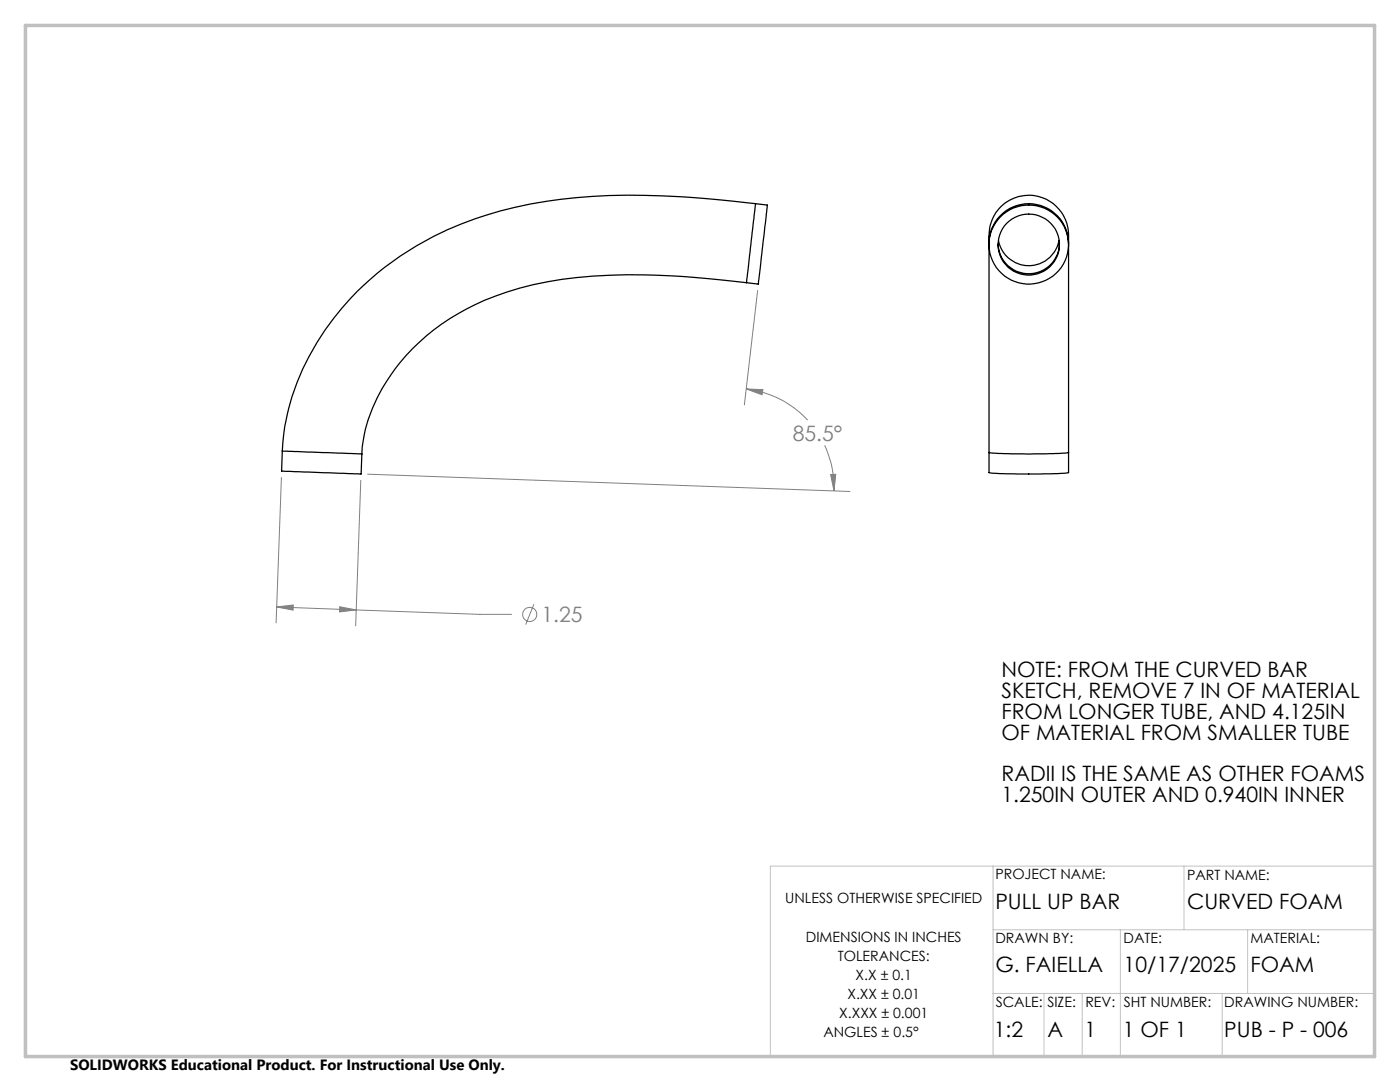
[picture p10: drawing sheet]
<svg xmlns="http://www.w3.org/2000/svg" width="279mm" height="216mm" viewBox="0 0 279 216" stroke-linecap="round" stroke-linejoin="round" font-family="sans-serif">
<g fill="none" stroke="#000" stroke-width=".25">
<path d="M149 56.4a155.7 155.7 0 0 0-33.9-1 55.5 55.5 0 0 0-28.5 10.4 37.4 37.4 0 0 0-13.9 20.9l-.4 2.5-.1 1.4M150.8 40.6a190.3 190.3 0 0 0-32.6-1.4 77.4 77.4 0 0 0-35.1 9.8 55.3 55.3 0 0 0-24.8 30.1 44.9 44.9 0 0 0-2 10.9M150.8 40.6l2.3 .3-.2 2.4-1.6 13.4-2.3-.3M150.8 40.6l-1.8 15.8M197.4 48.5v-.1a8.1 8.1 0 0 1 9.8-9.2 8.3 8.3 0 0 1 6.1 9.2v.1M197.4 48.9v41.4M197.4 48.5a7.9 7.9 0 0 1 7.9-7.9 7.9 7.9 0 0 1 8 7.9M197.4 48.5v.3M199.2 48.7a6.1 6.1 0 0 0 6.1 5.9 6.1 6.1 0 0 0 6.2-5.9M211.3 48a6.1 6.1 0 0 1-6 5 6.1 6.1 0 0 1-6-5M213.3 48.9v41.4M213.3 48.5v.3"/>
<path d="M56.3 90l-.1 4 .8 .1 15.1 .5 .1-4M56.3 90l15.9 .6M197.4 90.3v4a111.8 111.8 0 0 0 15.9 0v-4M197.4 90.3a99.1 99.1 0 0 0 15.9 0"/>
<circle cx="205.3" cy="48.8" r="6.1"/>
<circle cx="205.3" cy="48.8" r="7.9"/>
</g>
<g fill="none" stroke="#808080" stroke-width=".2">
<path d="M151.2 58l-2.6 22.8M148.9 77.6l3.4 .2-.2 1zM148.9 77.6a19.9 19.9 0 0 1 12.3 6.2M56.2 95.3l-1.1 29M72 95.8l-1 29.1M73.3 94.6l96.3 3.5M164.6 88.9a19.7 19.7 0 0 1 1.8 9.1M165.8 94.7h1l-.4 3.3zM55.2 121.1l3.3-.4v1zM55.2 121.1l40.5 1.5h6.4M67.8 121.1l3.3 .6-3.3 .4zM106.5 120.6l-1.6 4"/>
<circle cx="105.7" cy="122.6" r="1.41"/>
</g>
<path d="M198.2 172.8v38.1M236.3 172.8v12.7M274.4 172.8h-120.7v38.1M198.2 185.5h76.2M198.2 198.2h76.2M208.4 198.2v12.7M216 198.2v12.7M223.6 185.5v25.4M243.9 198.2v12.7M249 185.5v12.7" fill="none" stroke="#c0c0c0" stroke-width=".2"/>
<path d="M5.1 5.1h269.2v205.7h-269.2z" fill="none" stroke="#c0c0c0" stroke-width=".7"/>
<path d="M67.8 121.1l3.3 .6-3.3 .4zM55.2 121.1l3.3-.4v1zM165.8 94.7h1l-.4 3.3zM148.9 77.6l3.4 .2-.2 1z" fill="#808080"/>
<g font-size="4.2" fill="#808080">
<text x="158.2" y="87.9">85.5°</text>
<text x="108.1" y="124.1">1.25</text>
</g>
<g font-size="4.2">
<text x="199.9" y="135.1">NOTE: FROM THE CURVED BAR</text>
<text x="199.9" y="139.2">SKETCH, REMOVE 7 IN OF MATERIAL</text>
<text x="199.9" y="143.4">FROM LONGER TUBE, AND 4.125IN</text>
<text x="199.9" y="147.6">OF MATERIAL FROM SMALLER TUBE</text>
<text x="199.9" y="155.9">RADII IS THE SAME AS OTHER FOAMS</text>
<text x="199.9" y="160.1">1.250IN OUTER AND 0.940IN INNER</text>
<text x="198.7" y="181.5">PULL UP BAR</text>
<text x="236.9" y="181.5">CURVED FOAM</text>
<text x="198.7" y="194">G. FAIELLA</text>
<text x="224.2" y="194">10/17/2025</text>
<text x="249.6" y="194">FOAM</text>
<text x="198.3" y="207">1:2</text>
<text x="209.1" y="207">A</text>
<text x="216.4" y="207">1</text>
<text x="224.1" y="207">1 OF 1</text>
<text x="244.3" y="207">PUB - P - 006</text>
</g>
<text font-size="3" x="14" y="213.5">SOLIDWORKS Educational Product. For Instructional Use Only.</text>
<g font-size="2.8">
<text x="198.7" y="175.4">PROJECT NAME:</text>
<text x="236.9" y="175.6">PART NAME:</text>
<text x="156.7" y="180.2">UNLESS OTHERWISE SPECIFIED</text>
<text x="160.8" y="187.9">DIMENSIONS IN INCHES</text>
<text x="167.2" y="191.7">TOLERANCES:</text>
<text x="198.7" y="188.2">DRAWN BY:</text>
<text x="224.2" y="188.2">DATE:</text>
<text x="249.6" y="188.2">MATERIAL:</text>
<text x="170.8" y="195.5">X.X ± 0.1</text>
<text x="167.5" y="203.2">X.XXX ± 0.001</text>
<text x="169.1" y="199.3">X.XX ± 0.01</text>
<text x="198.7" y="200.9">SCALE:</text>
<text x="209" y="200.9">SIZE:</text>
<text x="216.6" y="200.9">REV:</text>
<text x="224.3" y="200.9">SHT NUMBER:</text>
<text x="244.3" y="200.9">DRAWING NUMBER:</text>
<text x="164.3" y="207">ANGLES ± 0.5°</text>
</g>
</svg>
